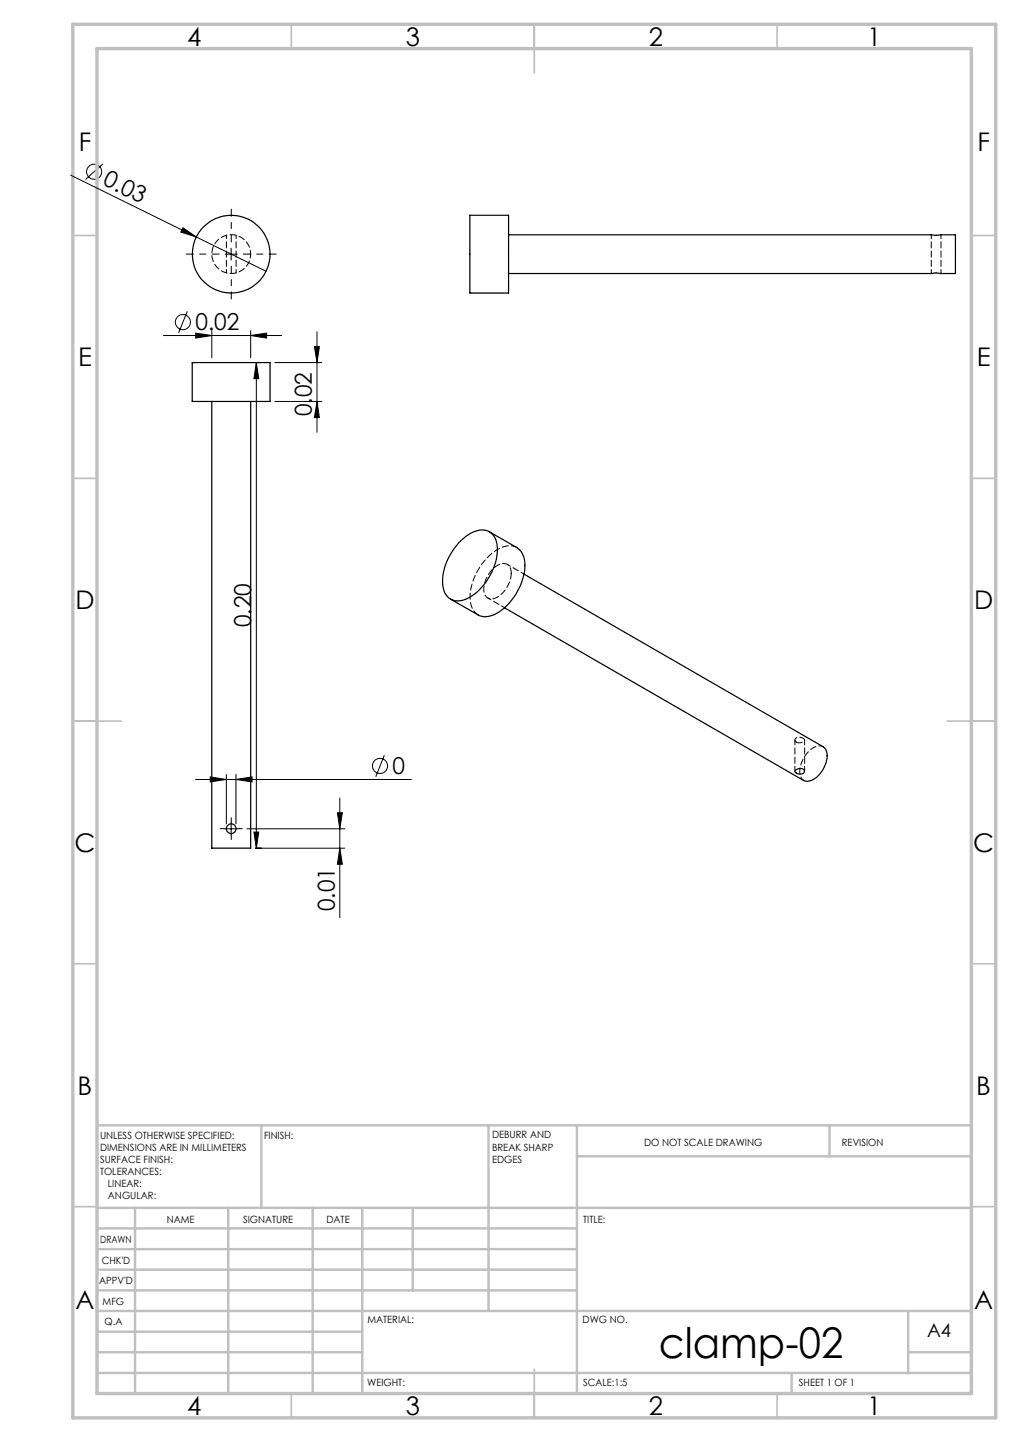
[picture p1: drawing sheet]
<svg xmlns="http://www.w3.org/2000/svg" width="210mm" height="297mm" viewBox="0 0 210 297" stroke-linecap="round" stroke-linejoin="round" font-family="sans-serif">
<g fill="none" stroke="#000" stroke-width=".21">
<path d="M14.6 36.1l25.8 12.7M21.2 33.8l-3.6 3.2M37.7 46.9l2.7 1.9-3.2-1zM40.4 48.8l14.4 7.1M46.4 52.3h2.5M47.6 51.1v2.5M33.7 69.1h24.3M38.6 64.1l-1.8 4.5M40.3 68.6l3.3 .5-3.3 .5zM43.6 68.1v5.6M51.6 69.1l3.3-.5v1zM51.6 68.1v5.6"/>
<path d="M52.6 74.7h1.2M52.8 74.7l.5 3.3h-1zM52.8 74.7v100M56.6 74.7h9.7M64.7 71.4h1.1l-.5 3.3zM65.3 68.3v20.7M56.6 82.7h9.7M65.3 82.7l.5 3.3h-1.1zM46.6 159.5v10.2M48.6 159.5v10.2M79.1 155.5l-1.7 4.5M40.3 160.5h44.4"/>
<path d="M43.3 160l3.3 .5-3.3 .5zM46.4 170.7h2.5M47.6 169.4v2.5M48.6 160.5l3.3-.5v1zM50.8 170.7h20.2M52.3 171.4h1l-.5 3.3zM52.6 174.7h18.4M69.5 167.4h1l-.5 3.3zM70 174.7l.5 3.3h-1zM70 164.4v24.6"/>
<circle cx="19.4" cy="35.4" r="1.55"/>
<circle cx="37.7" cy="66.3" r="1.55"/>
<circle cx="78.2" cy="157.7" r="1.55"/>
</g>
<path d="M45.1 52.3h-6.7M47.6 49.8v-6.7M47.6 54.8v6.8M50.1 52.3h6.8" fill="none" stroke="#000" stroke-width=".21" stroke-dasharray="15.2 1.3 1.3 1.3" stroke-dashoffset="13.8"/>
<path d="M46.4 170.7h-1M47.6 169.4v-1M47.6 171.9v1M48.9 170.7h1" fill="none" stroke="#000" stroke-width=".21" stroke-dasharray="15.2 1.3 1.3 1.3"/>
<g fill="none" stroke="#c0c0c0" stroke-width=".35">
<path d="M60 5v5M110 5v10M160 5v5M15 48.5h5M200 48.5h5M15 98.5h5M200 98.5h5M15 148.5h10M195 148.5h10M15 198.5h5M200 198.5h5M15 248.5h5"/>
<path d="M200 248.5h5M60 287v5M110 282v10M160 287v5"/>
</g>
<g fill="none" stroke="#c0c0c0" stroke-width=".5">
<path d="M53.8 231.8v17M100.6 231.8v38.2M118.8 231.8v55.2M118.8 238.2h81.2M170.8 231.8v6.4M200 231.8h-180v55.2M20 248.8h180M20 257.3h98.8M20 253h98.8M27.8 248.8v38.2M47 248.8v38.2M64.4 248.8v38.2"/>
<path d="M74.6 248.8v38.2M85 248.8v17M20 265.8h98.8M20 261.5h98.8M20 278.5h54.6M20 274.3h54.6M20 270h180M187 278.5h13M187 270v12.8M20 282.8h180M163 282.8v4.2"/>
</g>
<path d="M15 5h190v287h-190zM20 10h180v277h-180z" fill="none" stroke="#c0c0c0" stroke-width=".7"/>
<g fill="#000">
<path d="M37.7 46.9l2.7 1.9-3.2-1z"/>
<path d="M51.6 69.1l3.3-.5v1zM40.3 68.6l3.3 .5-3.3 .5z"/>
<path d="M52.8 74.7l.5 3.3h-1zM52.3 171.4h1l-.5 3.3zM69.5 167.4h1l-.5 3.3zM70 174.7l.5 3.3h-1z"/>
<path d="M65.3 82.7l.5 3.3h-1.1zM64.7 71.4h1.1l-.5 3.3z"/>
<path d="M43.3 160l3.3 .5-3.3 .5zM48.6 160.5l3.3-.5v1z"/>
</g>
<g fill="none" stroke="#000" stroke-width=".25">
<path d="M96.7 44.3h8v16.1h-8zM104.7 48.4h87.1l.8 .1 4.1-.1v7.9l-3.8-.1-1.1 .1h-87.1M39.6 74.7h16v8h-16zM43.6 82.7v92h8v-92M94.5 111.7a6.7 6.7 0 0 1 5.2-2.5 3.3 3.3 0 0 1 2.7 3.4 12.1 12.1 0 0 1-6.3 10.7 3.2 3.2 0 0 1-4.9-2.7 12 12 0 0 1 3.3-8.9zM100.8 109.5l5.6 3.3a4.4 4.4 0 0 1 1.7 4.3 12.3 12.3 0 0 1-6.4 9.5 3.5 3.5 0 0 1-3.3 0l-5.7-3.2M107.9 118.2l61.6 35.6a2.72 2.72 0 0 1 .6 3.3 5.3 5.3 0 0 1-3.8 3.8l-.8-.1-61.6-35.6M163.8 158.6a1.13 1.13 0 0 1 1.8 .3 1.12 1.12 0 0 1-1.9-.1z"/>
<circle cx="47.6" cy="52.3" r="8"/>
<circle cx="47.6" cy="170.7" r="1"/>
</g>
<path d="M51.6 52.3a4 4 0 0 0-5.8-3.5 4 4 0 0 0-.5 6.8 4 4 0 0 0 6.3-2.7v-.6M107.9 118.2l-3.5-2M100.4 123.2l3.5 2" fill="none" stroke="#000" stroke-width=".21" stroke-dasharray="1.3 .6" stroke-dashoffset=".5"/>
<path d="M46.6 48.5v7.7M48.6 56.2v-7.7" fill="none" stroke="#000" stroke-width=".21" stroke-dasharray="1.3 .6" stroke-dashoffset=".6"/>
<path d="M192.6 56.2h.2M192.9 48.5h-.2M163.9 152.9a.56 .56 0 0 1-.2-.7 .56 .56 0 0 1 .6-.4l.7 .1 .6 .4a.9 .9 0 0 1-1.1 .7l-.6-.1" fill="none" stroke="#000" stroke-width=".21" stroke-dasharray="1.3 .6"/>
<path d="M191.7 48.3v8M193.7 56.3v-8M169.5 153.8a2.73 2.73 0 0 0-3.2 1.2 5.1 5.1 0 0 0-1.3 5.2l.5 .5" fill="none" stroke="#000" stroke-width=".21" stroke-dasharray="1.3 .6" stroke-dashoffset=".4"/>
<path d="M105.3 118.1a1.74 1.74 0 0 0-.9-1.9 1.74 1.74 0 0 0-2.1 .3 5.8 5.8 0 0 0-2.5 5.8 1.76 1.76 0 0 0 2.9 .5 6.3 6.3 0 0 0 2.6-4.7M106.4 112.8a4.4 4.4 0 0 0-4.6 .8 12.3 12.3 0 0 0-5 10.3l.5 1.5 .5 .7 .6 .5" fill="none" stroke="#000" stroke-width=".21" stroke-dasharray="1.3 .6" stroke-dashoffset=".1"/>
<path d="M163.7 152.4v6.4M165.7 158.8v-6.4" fill="none" stroke="#000" stroke-width=".21" stroke-dasharray="1.3 .6" stroke-dashoffset=".3"/>
<text font-size="8.7" x="135.6" y="279.6">clamp-02</text>
<g font-size="5.3">
<text x="38.5" y="9.4">4</text>
<text x="83.5" y="9.4">3</text>
<text x="133.6" y="9.4">2</text>
<text x="178.6" y="9.4">1</text>
<text x="16.2" y="31.2">F</text>
<text x="201.2" y="31.2">F</text>
<text x="16.1" y="75.4">E</text>
<text x="201.1" y="75.4">E</text>
<text x="15.5" y="125.4">D</text>
<text x="200.5" y="125.4">D</text>
<text x="15.4" y="175.4">C</text>
<text x="200.4" y="175.4">C</text>
<text x="16" y="225.4">B</text>
<text x="201" y="225.4">B</text>
<text x="15.5" y="269.7">A</text>
<text x="200.5" y="269.7">A</text>
<text x="38.5" y="291.4">4</text>
<text x="83.5" y="291.4">3</text>
<text x="133.6" y="291.4">2</text>
<text x="178.6" y="291.4">1</text>
</g>
<g font-size="4.8">
<text x="21" y="38" transform="rotate(26 21 38)">0.03</text>
<text x="40.2" y="68">0.02</text>
<text x="64.2" y="85.7" transform="rotate(-90 64.2 85.7)">0.02</text>
<text x="51.7" y="129.2" transform="rotate(-90 51.7 129.2)">0.20</text>
<text x="80.8" y="159.4">0</text>
<text x="68.9" y="187.7" transform="rotate(-90 68.9 187.7)">0.01</text>
</g>
<text font-size="3.9" x="190.9" y="275.5">A4</text>
<g font-size="2.1">
<text x="20.6" y="234.6">UNLESS OTHERWISE SPECIFIED:</text>
<text x="20.6" y="237.1">DIMENSIONS ARE IN MILLIMETERS</text>
<text x="20.6" y="239.5">SURFACE FINISH:</text>
<text x="54.4" y="234.5">FINISH:</text>
<text x="101.3" y="234.5">DEBURR AND</text>
<text x="101.3" y="237">BREAK SHARP</text>
<text x="101.3" y="239.5">EDGES</text>
<text x="132.6" y="235.9">DO NOT SCALE DRAWING</text>
<text x="173.3" y="236.1">REVISION</text>
<text x="20.6" y="242">TOLERANCES:</text>
<text x="22.2" y="244.5">LINEAR:</text>
<text x="22.2" y="247">ANGULAR:</text>
<text x="34.3" y="252">NAME</text>
<text x="50" y="251.9">SIGNATURE</text>
<text x="67.2" y="251.9">DATE</text>
<text x="120.1" y="251.9">TITLE:</text>
<text x="20.6" y="256.1">DRAWN</text>
<text x="20.9" y="260.3">CHK'D</text>
<text x="20.4" y="264.4">APPV'D</text>
<text x="21.1" y="268.8">MFG</text>
<text x="21.5" y="273">Q.A</text>
<text x="75.6" y="272.5">MATERIAL:</text>
<text x="120" y="272.5">DWG NO.</text>
<text x="75.6" y="285.5">WEIGHT:</text>
<text x="120.1" y="285.6">SCALE:1:5</text>
<text x="164.5" y="285.6">SHEET 1 OF 1</text>
</g>
</svg>
